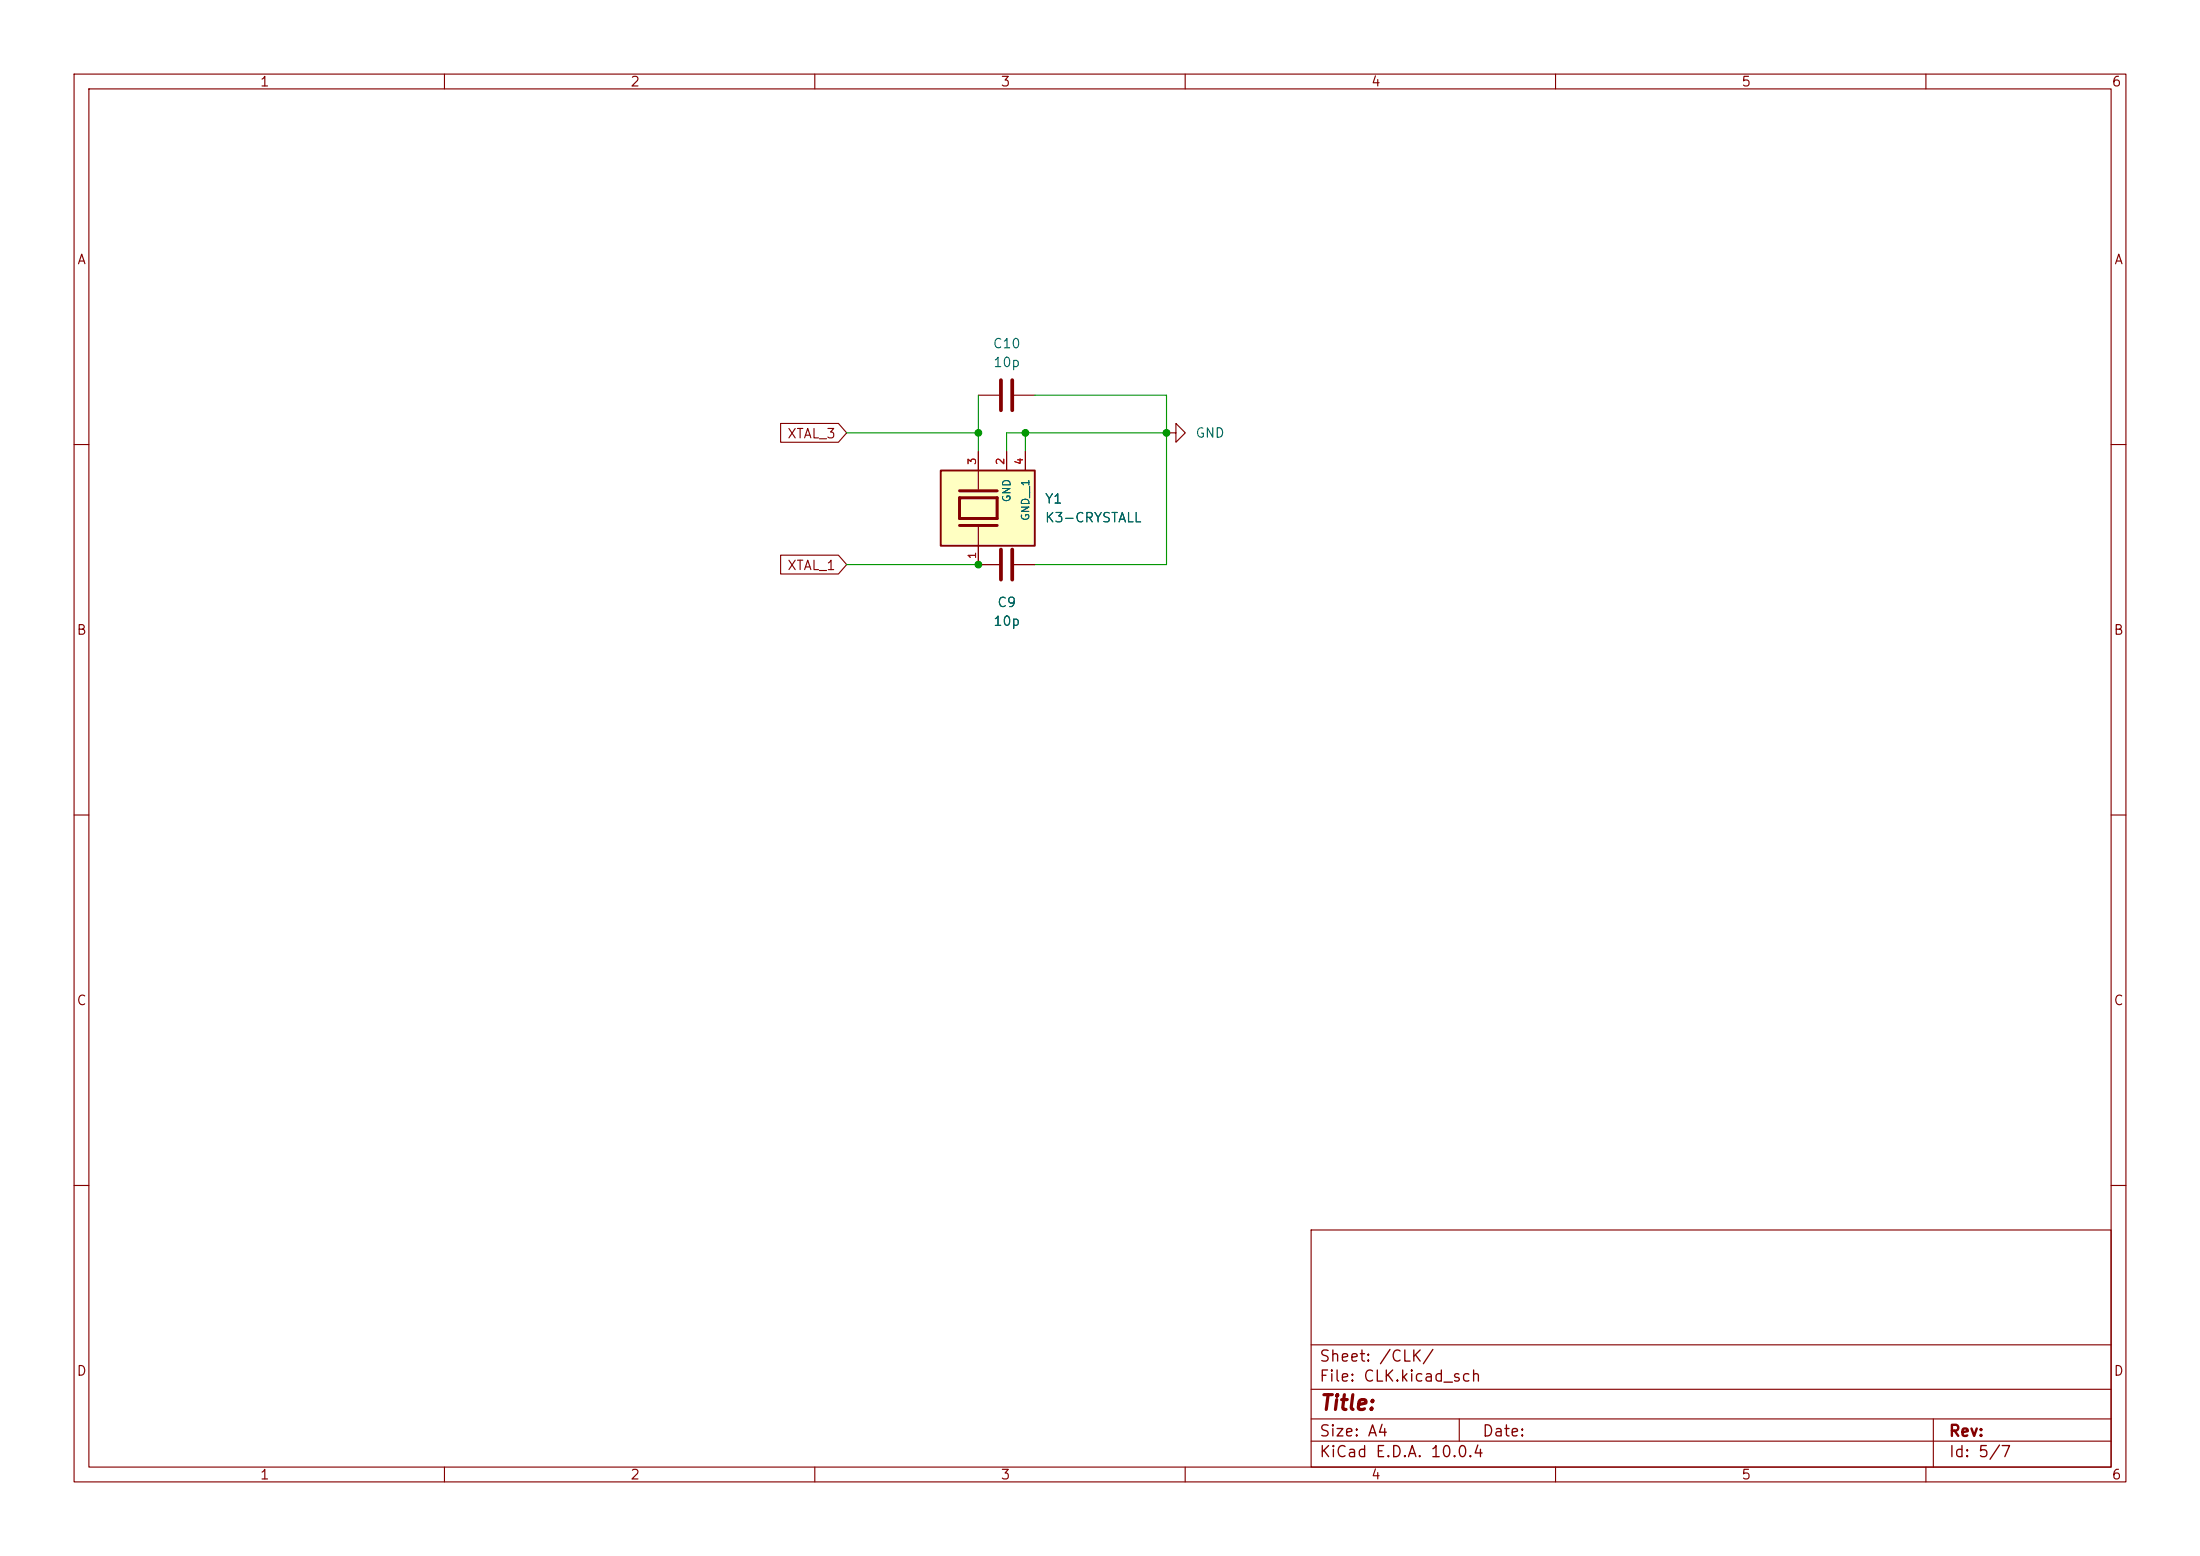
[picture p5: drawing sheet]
(kicad_sch
 (version 20260306)
 (generator "eeschema")
 (generator_version "10.0")
 (paper "A4")
 (lib_symbols
  (symbol "ESP32_PARTS_LIBARY:C_10p"
   (pin_numbers (hide yes))
   (pin_names
    (offset 0.254)) (exclude_from_sim no) (in_bom yes) (on_board yes)
   (in_pos_files yes)
   (duplicate_pin_numbers_are_jumpers no)
   (property "Reference" "C" (at 0.635 2.54 0) (show_name no) (do_not_autoplace no) (effects (font (size 1.27 1.27)) (justify left)))
   (property "Value" "10p" (at 0.635 -2.54 0) (show_name no) (do_not_autoplace no) (effects (font (size 1.27 1.27)) (justify left)))
   (property "Footprint" "Capacitor_SMD:C_0603_1608Metric_Pad1.08x0.95mm_HandSolder" (at 0.9652 -3.81 0) (show_name no) (do_not_autoplace no) (hide yes) (effects (font (size 1.27 1.27))))
   (property "Datasheet" "https://mm.digikey.com/Volume0/opasdata/d220001/medias/docus/8942/Chip_Multilayer_CAT2021_MLCC.pdf" (at 0 0 0) (show_name no) (do_not_autoplace no) (hide yes) (effects (font (size 1.27 1.27))))
   (property "Description" "10 pF ±5% 50V Ceramic Capacitor C0G, NP0 0603 (1608 Metric)" (at 0 0 0) (show_name no) (do_not_autoplace no) (hide yes) (effects (font (size 1.27 1.27))))
   (property "DIGIKEY" "GRM1885C1H100JA01D" (at 0 0 0) (show_name no) (do_not_autoplace no) (hide yes) (effects (font (size 1.27 1.27))))
   (symbol "C_10p_0_1"
    (polyline (pts (xy -2.032 0.762) (xy 2.032 0.762)) (stroke (width 0.508) (type default)) (fill (type none)))
    (polyline (pts (xy -2.032 -0.762) (xy 2.032 -0.762)) (stroke (width 0.508) (type default)) (fill (type none))))
   (symbol "C_10p_1_1"
    (pin passive line (at 0 3.81 270) (length 2.794) (name "" (effects (font (size 1.27 1.27)))) (number "1" (effects (font (size 1.27 1.27)))))
    (pin passive line (at 0 -3.81 90) (length 2.794) (name "" (effects (font (size 1.27 1.27)))) (number "2" (effects (font (size 1.27 1.27))))))
   (embedded_fonts no))
  (symbol "ESP32_PARTS_LIBARY:TSX-3225_40.0000MF15Y-K3-CRYSTALL"
   (pin_names
    (offset 1.016)) (exclude_from_sim no) (in_bom yes) (on_board yes)
   (in_pos_files yes)
   (duplicate_pin_numbers_are_jumpers no)
   (property "Reference" "Y" (at -5.0878 6.3559 0) (show_name no) (do_not_autoplace no) (effects (font (size 1.27 1.27)) (justify left bottom)))
   (property "Value" "K3-CRYSTALL" (at -5.0944 -10.16 0) (show_name no) (do_not_autoplace no) (effects (font (size 1.27 1.27)) (justify left bottom)))
   (property "Footprint" "Board_FootPrints:clock" (at 0 0 0) (show_name no) (do_not_autoplace no) (hide yes) (effects (font (size 1.27 1.27)) (justify bottom)))
   (property "Datasheet" "https://media.digikey.com/pdf/Data%20Sheets/Epson%20PDFs/FA-238(V),TSX-3225_Series_Rev_Dec_2015.pdf" (at 0 0 0) (show_name no) (do_not_autoplace no) (hide yes) (effects (font (size 1.27 1.27))))
   (property "Description" "40 MHz ±10ppm Crystal 10pF 40 Ohms 4-SMD, No Lead" (at 0 0 0) (show_name no) (do_not_autoplace no) (hide yes) (effects (font (size 1.27 1.27))))
   (property "PARTREV" "N/A" (at 0 0 0) (show_name no) (do_not_autoplace no) (hide yes) (effects (font (size 1.27 1.27)) (justify bottom)))
   (property "STANDARD" "Manufacturer Recommendations" (at 0 0 0) (show_name no) (do_not_autoplace no) (hide yes) (effects (font (size 1.27 1.27)) (justify bottom)))
   (property "MAXIMUM_PACKAGE_HEIGHT" "0.6 mm" (at 0 0 0) (show_name no) (do_not_autoplace no) (hide yes) (effects (font (size 1.27 1.27)) (justify bottom)))
   (property "MANUFACTURER" "EPSON" (at 0 0 0) (show_name no) (do_not_autoplace no) (hide yes) (effects (font (size 1.27 1.27)) (justify bottom)))
   (property "DIGIKEY" "TSX-3225_40.0000MF15Y" (at 0 0 0) (show_name no) (do_not_autoplace no) (hide yes) (effects (font (size 1.27 1.27))))
   (symbol "TSX-3225_40.0000MF15Y-K3-CRYSTALL_0_0"
    (polyline (pts (xy -5.08 0) (xy -2.54 0)) (stroke (width 0.1524) (type default)) (fill (type none)))
    (rectangle (start -5.08 -7.62) (end 5.08 5.08) (stroke (width 0.254) (type default)) (fill (type background)))
    (polyline (pts (xy -2.3368 2.54) (xy -2.3368 -2.54)) (stroke (width 0.4064) (type default)) (fill (type none)))
    (polyline (pts (xy -1.397 2.54) (xy -1.397 -2.54)) (stroke (width 0.4064) (type default)) (fill (type none)))
    (polyline (pts (xy -1.397 2.54) (xy 1.397 2.54)) (stroke (width 0.4064) (type default)) (fill (type none)))
    (polyline (pts (xy 1.397 2.54) (xy 1.397 -2.54)) (stroke (width 0.4064) (type default)) (fill (type none)))
    (polyline (pts (xy 1.397 -2.54) (xy -1.397 -2.54)) (stroke (width 0.4064) (type default)) (fill (type none)))
    (polyline (pts (xy 2.3368 2.54) (xy 2.3368 -2.54)) (stroke (width 0.4064) (type default)) (fill (type none)))
    (polyline (pts (xy 2.54 0) (xy 5.08 0)) (stroke (width 0.1524) (type default)) (fill (type none)))
    (pin passive line (at -7.62 0 0) (length 2.54) (name "" (effects (font (size 1.016 1.016)))) (number "1" (effects (font (size 1.016 1.016)))))
    (pin passive line (at 7.62 0 180) (length 2.54) (name "" (effects (font (size 1.016 1.016)))) (number "3" (effects (font (size 1.016 1.016)))))
    (pin power_in line (at 7.62 -6.35 180) (length 2.54) (name "GND__1" (effects (font (size 1.016 1.016)))) (number "4" (effects (font (size 1.016 1.016))))))
   (symbol "TSX-3225_40.0000MF15Y-K3-CRYSTALL_1_0"
    (pin power_in line (at 7.62 -3.81 180) (length 2.54) (name "GND" (effects (font (size 1.016 1.016)))) (number "2" (effects (font (size 1.016 1.016))))))
   (embedded_fonts no))
  (symbol "power:GND"
   (power global)
   (pin_numbers (hide yes))
   (pin_names
    (offset 0) (hide yes)) (exclude_from_sim no) (in_bom yes) (on_board yes)
   (in_pos_files yes)
   (duplicate_pin_numbers_are_jumpers no)
   (property "Reference" "#PWR" (at 0 -6.35 0) (show_name no) (do_not_autoplace no) (hide yes) (effects (font (size 1.27 1.27))))
   (property "Value" "GND" (at 0 -3.81 0) (show_name no) (do_not_autoplace no) (effects (font (size 1.27 1.27))))
   (property "Footprint" "" (at 0 0 0) (show_name no) (do_not_autoplace no) (hide yes) (effects (font (size 1.27 1.27))))
   (property "Datasheet" "" (at 0 0 0) (show_name no) (do_not_autoplace no) (hide yes) (effects (font (size 1.27 1.27))))
   (property "Description" "Power symbol creates a global label with name \"GND\" , ground" (at 0 0 0) (show_name no) (do_not_autoplace no) (hide yes) (effects (font (size 1.27 1.27))))
   (symbol "GND_0_1"
    (polyline (pts (xy 0 0) (xy 0 -1.27) (xy 1.27 -1.27) (xy 0 -2.54) (xy -1.27 -1.27) (xy 0 -1.27)) (stroke (width 0) (type default)) (fill (type none))))
   (symbol "GND_1_1"
    (pin power_in line (at 0 0 270) (length 0) (name "" (effects (font (size 1.27 1.27)))) (number "1" (effects (font (size 1.27 1.27))))))
   (embedded_fonts no)))
 (junction
  (at 138.43 58.42)
  (diameter 0)
  (color 0 0 0 0))
 (junction
  (at 132.08 58.42)
  (diameter 0)
  (color 0 0 0 0))
 (junction
  (at 157.48 58.42)
  (diameter 0)
  (color 0 0 0 0))
 (junction
  (at 132.08 76.2)
  (diameter 0)
  (color 0 0 0 0))
 (wire
  (pts (xy 139.7 53.34) (xy 157.48 53.34))
  (stroke (width 0) (type default)))
 (wire
  (pts (xy 132.08 53.34) (xy 132.08 58.42))
  (stroke (width 0) (type default)))
 (wire
  (pts (xy 157.48 58.42) (xy 157.48 76.2))
  (stroke (width 0) (type default)))
 (wire
  (pts (xy 139.7 76.2) (xy 157.48 76.2))
  (stroke (width 0) (type default)))
 (wire
  (pts (xy 135.89 58.42) (xy 138.43 58.42))
  (stroke (width 0) (type default)))
 (wire
  (pts (xy 114.3 76.2) (xy 132.08 76.2))
  (stroke (width 0) (type default)))
 (wire
  (pts (xy 114.3 58.42) (xy 132.08 58.42))
  (stroke (width 0) (type default)))
 (wire
  (pts (xy 135.89 60.96) (xy 135.89 58.42))
  (stroke (width 0) (type default)))
 (wire
  (pts (xy 138.43 58.42) (xy 157.48 58.42))
  (stroke (width 0) (type default)))
 (wire
  (pts (xy 157.48 53.34) (xy 157.48 58.42))
  (stroke (width 0) (type default)))
 (wire
  (pts (xy 132.08 58.42) (xy 132.08 60.96))
  (stroke (width 0) (type default)))
 (wire
  (pts (xy 138.43 58.42) (xy 138.43 60.96))
  (stroke (width 0) (type default)))
 (global_label "XTAL_1"
  (shape input)
  (at 114.3 76.2 180)
  (fields_autoplaced yes)
  (effects (font (size 1.27 1.27)) (justify right))
  (property "Intersheetrefs" "${INTERSHEET_REFS}" (at 104.8439 76.2 0) (hide yes) (show_name no) (do_not_autoplace no) (effects (font (size 1.27 1.27)) (justify right))))
 (global_label "XTAL_3"
  (shape input)
  (at 114.3 58.42 180)
  (fields_autoplaced yes)
  (effects (font (size 1.27 1.27)) (justify right))
  (property "Intersheetrefs" "${INTERSHEET_REFS}" (at 104.8439 58.42 0) (hide yes) (show_name no) (do_not_autoplace no) (effects (font (size 1.27 1.27)) (justify right))))
 (symbol
  (lib_id "power:GND")
  (at 157.48 58.42 90)
  (unit 1)
  (body_style 1)
  (exclude_from_sim no)
  (in_bom yes)
  (on_board yes)
  (in_pos_files yes)
  (dnp no)
  (fields_autoplaced yes)
  (property "Reference" "#PWR022" (at 163.83 58.42 0) (hide yes) (show_name no) (do_not_autoplace no) (effects (font (size 1.27 1.27))))
  (property "Value" "GND" (at 161.29 58.4199 90) (show_name no) (do_not_autoplace no) (effects (font (size 1.27 1.27)) (justify right)))
  (property "Footprint" "" (at 157.48 58.42 0) (hide yes) (show_name no) (do_not_autoplace no) (effects (font (size 1.27 1.27))))
  (property "Datasheet" "" (at 157.48 58.42 0) (hide yes) (show_name no) (do_not_autoplace no) (effects (font (size 1.27 1.27))))
  (property "Description" "Power symbol creates a global label with name \"GND\" , ground" (at 157.48 58.42 0) (hide yes) (show_name no) (do_not_autoplace no) (effects (font (size 1.27 1.27))))
  (pin "1"))
 (symbol
  (lib_id "ESP32_PARTS_LIBARY:C_10p")
  (at 135.89 76.2 90)
  (unit 1)
  (body_style 1)
  (exclude_from_sim no)
  (in_bom yes)
  (on_board yes)
  (in_pos_files yes)
  (dnp no)
  (property "Reference" "C9" (at 135.89 81.28 90) (show_name no) (do_not_autoplace no) (effects (font (size 1.27 1.27))))
  (property "Value" "10p" (at 135.89 83.82 90) (show_name no) (do_not_autoplace no) (effects (font (size 1.27 1.27))))
  (property "Footprint" "Capacitor_SMD:C_0603_1608Metric_Pad1.08x0.95mm_HandSolder" (at 139.7 75.2348 0) (hide yes) (show_name no) (do_not_autoplace no) (effects (font (size 1.27 1.27))))
  (property "Datasheet" "https://mm.digikey.com/Volume0/opasdata/d220001/medias/docus/8942/Chip_Multilayer_CAT2021_MLCC.pdf" (at 135.89 76.2 0) (hide yes) (show_name no) (do_not_autoplace no) (effects (font (size 1.27 1.27))))
  (property "Description" "10 pF ±5% 50V Ceramic Capacitor C0G, NP0 0603 (1608 Metric)" (at 135.89 76.2 0) (hide yes) (show_name no) (do_not_autoplace no) (effects (font (size 1.27 1.27))))
  (property "DIGIKEY" "GRM1885C1H100JA01D" (at 135.89 76.2 0) (hide yes) (show_name no) (do_not_autoplace no) (effects (font (size 1.27 1.27))))
  (pin "2")
  (pin "1"))
 (symbol
  (lib_id "ESP32_PARTS_LIBARY:C_10p")
  (at 135.89 53.34 90)
  (unit 1)
  (body_style 1)
  (exclude_from_sim no)
  (in_bom yes)
  (on_board yes)
  (in_pos_files yes)
  (dnp no)
  (fields_autoplaced yes)
  (property "Reference" "C10" (at 135.89 46.355 90) (show_name no) (do_not_autoplace no) (effects (font (size 1.27 1.27))))
  (property "Value" "10p" (at 135.89 48.895 90) (show_name no) (do_not_autoplace no) (effects (font (size 1.27 1.27))))
  (property "Footprint" "Capacitor_SMD:C_0603_1608Metric_Pad1.08x0.95mm_HandSolder" (at 139.7 52.3748 0) (hide yes) (show_name no) (do_not_autoplace no) (effects (font (size 1.27 1.27))))
  (property "Datasheet" "https://mm.digikey.com/Volume0/opasdata/d220001/medias/docus/8942/Chip_Multilayer_CAT2021_MLCC.pdf" (at 135.89 53.34 0) (hide yes) (show_name no) (do_not_autoplace no) (effects (font (size 1.27 1.27))))
  (property "Description" "10 pF ±5% 50V Ceramic Capacitor C0G, NP0 0603 (1608 Metric)" (at 135.89 53.34 0) (hide yes) (show_name no) (do_not_autoplace no) (effects (font (size 1.27 1.27))))
  (property "DIGIKEY" "GRM1885C1H100JA01D" (at 135.89 53.34 0) (hide yes) (show_name no) (do_not_autoplace no) (effects (font (size 1.27 1.27))))
  (pin "2")
  (pin "1"))
 (symbol
  (lib_id "ESP32_PARTS_LIBARY:TSX-3225_40.0000MF15Y-K3-CRYSTALL")
  (at 132.08 68.58 90)
  (unit 1)
  (body_style 1)
  (exclude_from_sim no)
  (in_bom yes)
  (on_board yes)
  (in_pos_files yes)
  (dnp no)
  (fields_autoplaced yes)
  (property "Reference" "Y1" (at 140.97 67.3099 90) (show_name no) (do_not_autoplace no) (effects (font (size 1.27 1.27)) (justify right)))
  (property "Value" "K3-CRYSTALL" (at 140.97 69.8499 90) (show_name no) (do_not_autoplace no) (effects (font (size 1.27 1.27)) (justify right)))
  (property "Footprint" "Board_FootPrints:XTAL_ECS-400-8-36Q-CWY-TR" (at 132.08 68.58 0) (hide yes) (show_name no) (do_not_autoplace no) (effects (font (size 1.27 1.27)) (justify bottom)))
  (property "Datasheet" "https://media.digikey.com/pdf/Data%20Sheets/Epson%20PDFs/FA-238(V),TSX-3225_Series_Rev_Dec_2015.pdf" (at 132.08 68.58 0) (hide yes) (show_name no) (do_not_autoplace no) (effects (font (size 1.27 1.27))))
  (property "Description" "40 MHz ±10ppm Crystal 10pF 40 Ohms 4-SMD, No Lead" (at 132.08 68.58 0) (hide yes) (show_name no) (do_not_autoplace no) (effects (font (size 1.27 1.27))))
  (property "PARTREV" "N/A" (at 132.08 68.58 0) (hide yes) (show_name no) (do_not_autoplace no) (effects (font (size 1.27 1.27)) (justify bottom)))
  (property "STANDARD" "Manufacturer Recommendations" (at 132.08 68.58 0) (hide yes) (show_name no) (do_not_autoplace no) (effects (font (size 1.27 1.27)) (justify bottom)))
  (property "MAXIMUM_PACKAGE_HEIGHT" "0.6 mm" (at 132.08 68.58 0) (hide yes) (show_name no) (do_not_autoplace no) (effects (font (size 1.27 1.27)) (justify bottom)))
  (property "MANUFACTURER" "EPSON" (at 132.08 68.58 0) (hide yes) (show_name no) (do_not_autoplace no) (effects (font (size 1.27 1.27)) (justify bottom)))
  (property "DIGIKEY" "TSX-3225_40.0000MF15Y" (at 132.08 68.58 0) (hide yes) (show_name no) (do_not_autoplace no) (effects (font (size 1.27 1.27))))
  (pin "1")
  (pin "2")
  (pin "4")
  (pin "3")))
